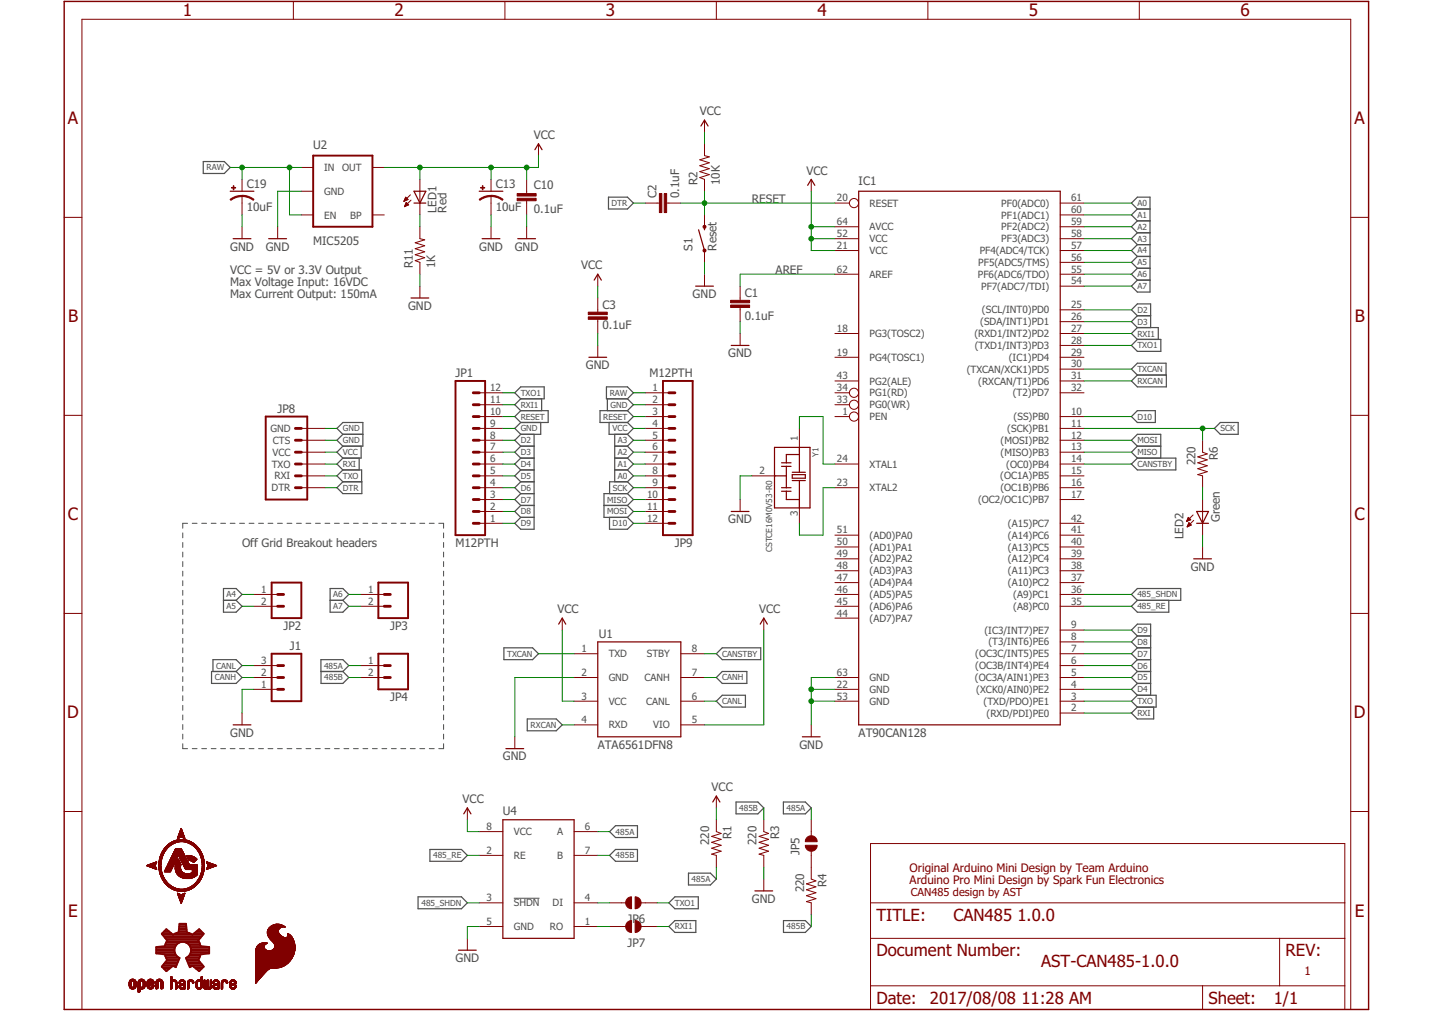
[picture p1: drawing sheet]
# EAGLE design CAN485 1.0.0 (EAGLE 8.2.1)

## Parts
C1  0.1uF  CAP0402-CAP  [0402-CAP]
C2  0.1uF  CAP0402-CAP  [0402-CAP]
C3  0.1uF  CAP0402-CAP  [0402-CAP]
C10  0.1uF  CAP0402-CAP  [0402-CAP]
C13  10uF  CAP_POL1206  [EIA3216]
C19  10uF  CAP_POL1206  [EIA3216]
IC1  AT90CAN128  MEGA64-M  [MLF64]
J1  M03PTH  [1X03]
JP1  M12PTH  [1X12]
JP2  M02PTH  [1X02]
JP3  M02PTH  [1X02]
JP4  M02PTH  [1X02]
JP5  JUMPER-PAD-2-NO  [PAD-JUMPER-2-NO_NO_SILK]
JP6  JUMPER-PAD-2-NO  [PAD-JUMPER-2-NO_NO_SILK]
JP7  JUMPER-PAD-2-NO  [PAD-JUMPER-2-NO_NO_SILK]
JP8  ARDUINO_SERIAL_PROGRAMPTH  [1X06]
JP9  M12PTH  [1X12]
LED1  Red  LED  [0603-LED-ALT1]
LED2  Green  LED  [0603-LED-ALT1]
LOGO1  OSHW-LOGOMINI  [OSHW-LOGO-MINI]
LOGO2  SFE_LOGO_FLAME0.05_INCH  [SFE_LOGO_FLAME_.05]
R1  220  RESISTOR0402-RES  [0402-RES]
R2  10K  RESISTOR0402-RES  [0402-RES]
R3  220  RESISTOR0402-RES  [0402-RES]
R4  220  RESISTOR0402-RES  [0402-RES]
R6  220  RESISTOR0402-RES  [0402-RES]
R11  1K  RESISTOR0402-RES  [0402-RES]
S1  Reset  SWITCH-MOMENTARY-2-SMD-1101NE  [TACTILE-SWITCH-1101NE]
U1  ATA6561DFN8  [MSOP8]
U2  MIC5205  V_REG_LDOSMD2  [SC70]
U4  MAX13487SOIC  [MAX13487]
Y1  CSTCE16M0V53-R0  [OSC_CSTCE16M0V53-R0]

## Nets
485_RE: IC1.35((A8)PC0) U4.2(RE)
485_SHDN: IC1.36((A9)PC1) U4.3(!SHDN)
485A: JP4.1 JP5.2 R1.2 U4.6(A)
485B: JP4.2 R3.1 R4.2 U4.7(B)
A0: IC1.61(PF0(ADC0)) JP9.8
A1: IC1.60(PF1(ADC1)) JP9.7
A2: IC1.59(PF2(ADC2)) JP9.6
A3: IC1.58(PF3(ADC3)) JP9.5
A4: IC1.57(PF4(ADC4/TCK)) JP2.1
A5: IC1.56(PF5(ADC5/TMS)) JP2.2
A6: IC1.55(PF6(ADC6/TDO)) JP3.1
A7: IC1.54(PF7(ADC7/TDI)) JP3.2
AREF: C1.2 IC1.62(AREF)
CANH: J1.2 U1.7(CANH)
CANL: J1.3 U1.6(CANL)
CANSTBY: IC1.14((OC0)PB4) U1.8(STBY)
D2: IC1.25((SCL/INT0)PD0) JP1.8
D3: IC1.26((SDA/INT1)PD1) JP1.7
D4: IC1.4((XCK0/AIN0)PE2) JP1.6
D5: IC1.5((OC3A/AIN1)PE3) JP1.5
D6: IC1.6((OC3B/INT4)PE4) JP1.4
D7: IC1.7((OC3C/INT5)PE5) JP1.3
D8: IC1.8((T3/INT6)PE6) JP1.2
D9: IC1.9((IC3/INT7)PE7) JP1.1
D10: IC1.10((SS)PB0) JP9.12
DTR: C2.2 JP8.1(DTR)
GND [vcc]: C1.1 C3.1 C10.2 C13.C(-) C19.C(-) IC1.22(GND) IC1.53(GND) IC1.63(GND) J1.1 JP1.9 JP8.5(CTS) JP8.6(GND) JP9.2 LED2.C R3.2 R11.1 S1.P$1 U1.2(GND) U2.2(GND) U4.5(GND) Y1.2
MISO: IC1.13((MISO)PB3) JP9.10
MOSI: IC1.12((MOSI)PB2) JP9.11
N$1: IC1.23(XTAL2) Y1.3
N$2: IC1.24(XTAL1) Y1.1
N$3: JP5.1 R4.1
N$4: LED1.C R11.2
N$5: JP6.2 U4.4(DI)
N$6: JP7.2 U4.1(RO)
N$7: LED2.A R6.2
RAW [vcc]: C19.A(+) JP9.1 U2.1(IN) U2.3(EN)
RESET: C2.1 IC1.20(RESET) JP1.10 JP9.3 R2.1 S1.P$2
RXCAN: IC1.31((RXCAN/T1)PD6) U1.4(RXD)
RXI: IC1.2((RXD/PDI)PE0) JP8.3(TXO)
RXI1: IC1.27((RXD1/INT2)PD2) JP1.11 JP7.1
SCK: IC1.11((SCK)PB1) JP9.9 R6.1
TXCAN: IC1.30((TXCAN/XCK1)PD5) U1.1(TXD)
TXO: IC1.3((TXD/PDO)PE1) JP8.2(RXI)
TXO1: IC1.28((TXD1/INT3)PD3) JP1.12 JP6.1
VCC: C3.2 C10.1 C13.A(+) IC1.21(VCC) IC1.52(VCC) IC1.64(AVCC) JP8.4(VCC) JP9.4 LED1.A R1.1 R2.2 U1.3(VCC) U1.5(VIO) U2.5(OUT) U4.8(VCC)
Unconnected: IC1.1(PEN) IC1.15((OC1A)PB5) IC1.16((OC1B)PB6) IC1.17((OC2/OC1C)PB7) IC1.18(PG3(TOSC2)) IC1.19(PG4(TOSC1)) IC1.29((IC1)PD4) IC1.32((T2)PD7) IC1.33(PG0(WR)) IC1.34(PG1(RD)) IC1.37((A10)PC2) IC1.38((A11)PC3) IC1.39((A12)PC4) IC1.40((A13)PC5) IC1.41((A14)PC6) IC1.42((A15)PC7) IC1.43(PG2(ALE)) IC1.44((AD7)PA7) IC1.45((AD6)PA6) IC1.46((AD5)PA5) IC1.47((AD4)PA4) IC1.48((AD3)PA3) IC1.49((AD2)PA2) IC1.50((AD1)PA1) IC1.51((AD0)PA0) U2.4(BP)

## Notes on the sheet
- VCC = 5V or 3.3V Output
- Max Voltage Input: 16VDC
- Max Current Output: 150mA
- Off Grid Breakout headers
- Original Arduino Mini Design by Team Arduino
- Arduino Pro Mini Design by Spark Fun Electronics
- CAN485 design by AST
- AST-CAN485-1.0.0
- 1

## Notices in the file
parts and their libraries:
SparkFun-Connectors: Licensing: Creative Commons ShareAlike 4.0 International - https://creativecommons.org/licenses/by-sa/4.0
